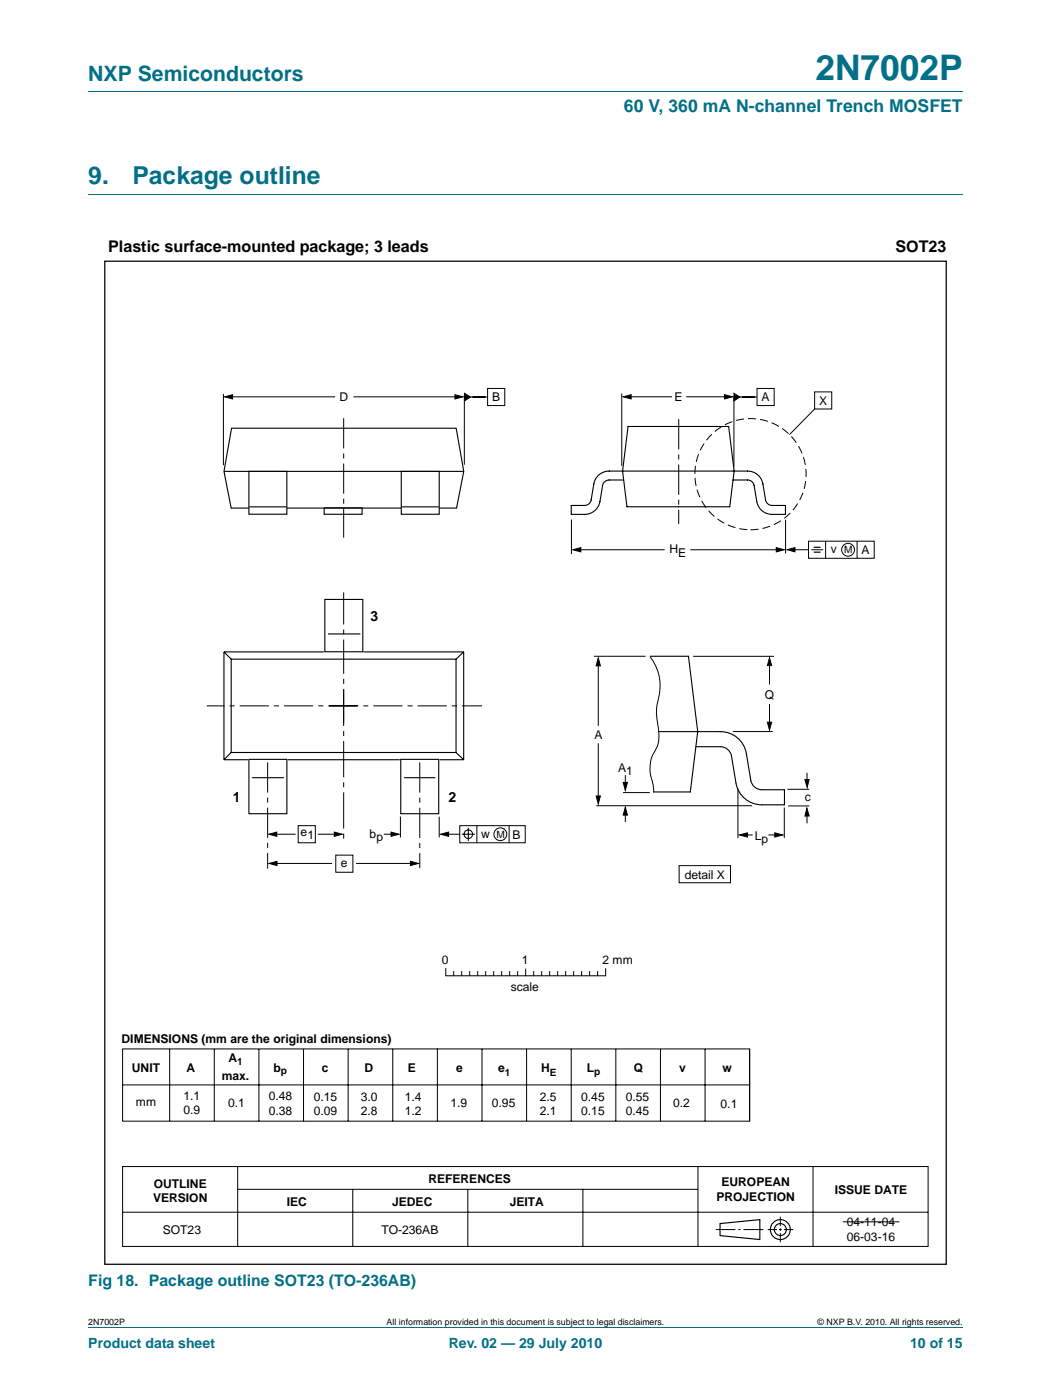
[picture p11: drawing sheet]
<svg xmlns="http://www.w3.org/2000/svg" width="210mm" height="280mm" viewBox="0 0 210 280" stroke-linecap="round" stroke-linejoin="round" font-family="sans-serif">
<path d="M17.6 18.3h174.7M17.6 38.8h174.7M17.6 265.3h174.7" fill="none" stroke="#007088" stroke-width=".2"/>
<g fill="none" stroke="#000" stroke-width=".2">
<path d="M44.6 78.7v14.3M45.8 79.3h21.1M70.6 79.3h21M92.7 78.8v14M93.3 79.3h4.1M97.4 77.6h3.4v3.4h-3.4zM124.2 78.6v14.5M125.2 79.3h9M137 79.3h8.5M146.6 79.2v14M147.1 79.3h4.1M151.2 77.6h3.4v3.4h-3.4z"/>
<path d="M162.7 78.3h3.4v3.4h-3.4zM162.7 81.7l-5 5.2M114.1 103.8v6.9M115.2 109.9h17.6M137.9 109.9h17.7M156.9 103.9v6.7M158.1 109.9h3.4M161.5 108.1h13.1v3.5h-13.1zM162 109.9h2.4M164.9 108.1v3.5M171.2 108.1v3.5M119.5 132.5v12.5"/>
<path d="M129.9 131.3a9.9 9.9 0 0 1 1.3 9.5 12.4 12.4 0 0 0 .3 5.2 6.2 6.2 0 0 1-1.2 4.9 7.8 7.8 0 0 0 .1 5.9l.1 1.5M138.4 131.1h16.2M153.7 132.2v4.6M119.5 148.5v11.1M124.9 154.9v2.5M146.4 146.2h7.9M147.4 157.6v9.9M153.7 140.7v4.4M157.3 157.7h4.3M161.2 154.4v2.5M54.6 166.7h4.5M54.6 172.5h11.7"/>
<path d="M59.6 165h3.4v3.4h-3.4zM63.5 166.7h4M67.1 170.9h3.4v3.4h-3.4zM71.1 172.5h11.6M76.6 166.7h2.3M80 163.2v4.2M87.7 163.2v4.1M88.9 166.7h2.9M91.8 165h13.1v3.4h-13.1zM92.2 166.7h2.7M93.5 165.4v2.6M95.2 165v3.4"/>
<path d="M101.7 165v3.4M119.1 161h31.1M124.9 162.3v2M135.6 173h10.3v3.4h-10.3zM148.6 166.8h1.7M153.5 166.8h1.7M156.6 161.4v6M157.4 161h4.2M161.2 162.4v2.1M89 193.5v1.5h32v-1.4M90.6 194.1v.8M92.2 194.1v.8"/>
<path d="M93.8 194.1v.8M95.4 194.1v.8M97 194.1v.8M98.6 194.1v.8M100.2 194.1v.8M101.8 194.1v.8M103.4 194.1v.8M105 193.7v1.3M106.6 194.1v.8M108.2 194.1v.8M109.8 194.1v.8M111.4 194.1v.8"/>
<path d="M113 194.1v.8M114.6 194.1v.8M116.2 194.1v.8M117.8 194.1v.8M119.4 194.1v.8M24.5 209.6h125.2v14.4h-125.2zM24.5 216.8h125.2M33.9 209.6v14.4M42.8 209.6v14.4M51.7 209.6v14.4M60.6 209.6v14.4M69.5 209.6v14.4"/>
<path d="M78.4 209.6v14.4M87.4 209.6v14.4M96.3 209.6v14.4M105.2 209.6v14.4M114.1 209.6v14.4M123 209.6v14.4M131.9 209.6v14.4M140.8 209.6v14.4M149.7 209.6v14.4M24.5 233.1h160.9v16h-160.9zM47.5 233.1v16M47.5 237.7h91.8"/>
<path d="M70.5 237.7v11.4M93.4 237.7v11.4M116.4 237.7v11.4M139.4 233.1v16M162.4 233.1v16M24.5 242.2h160.9M143 245.7h3.9M147.5 245.7h.4M148.5 245.7h4M153.3 245.7h1.9M155.6 245.7h.5M155.8 243.1v1.9"/>
<path d="M155.8 245.4v.5M155.8 246.4v1.8M156.6 245.7h1.8"/>
<circle cx="169.4" cy="109.9" r="1.28"/>
<circle cx="93.5" cy="166.7" r=".86"/>
<circle cx="99.9" cy="166.7" r="1.28"/>
</g>
<g fill="none" stroke="#000" stroke-width=".23">
<path d="M143.8 244.5l8-.8v4l-8-.8z"/>
<circle cx="155.8" cy="245.7" r="1.99"/>
<circle cx="155.8" cy="245.7" r="1.2"/>
</g>
<g fill="#000" stroke="#000" stroke-width=".2">
<path d="M44.9 79.3l1.6-.4v.8zM90.9 78.9l1.5 .4-1.5 .4zM124.5 79.3l1.5-.4v.8zM144.7 78.9l1.6 .4-1.6 .4zM92.8 78.6l1.1 .7-1.1 .8zM146.6 78.6l1.2 .7-1.2 .8zM114.4 109.9l1.6-.5v.9zM155 109.4l1.6 .5-1.6 .4zM157.2 109.9l1.6-.5v.9zM119.5 131.5l.4 1.6h-.8zM153.7 131.4l.4 1.6h-.8zM119.1 159.1h.8l-.4 1.5z"/>
<path d="M124.5 156.3h.8l-.4 1.6zM153.3 144.3h.8l-.4 1.6zM160.7 155.8h.9l-.4 1.5zM53.7 166.7l1.6-.4v.8zM53.7 172.5l1.6-.4v.9zM66.8 166.3l1.6 .4-1.6 .4zM78.1 166.3l1.6 .4-1.6 .4zM82 172.1l1.6 .4-1.6 .5zM88 166.7l1.6-.4v.8zM124.9 161.3l.4 1.6h-.8zM147.7 166.8l1.6-.4v.9zM154.7 166.4l1.6 .4-1.6 .5z"/>
<path d="M161.1 161.5l.5 1.6h-.8z"/>
</g>
<path d="M65.7 141h30.6M71.4 141h-30.1" fill="none" stroke="#000" stroke-width=".2" stroke-dasharray="5.8 1 1 1" stroke-linecap="butt"/>
<path d="M68.6 144.5v-26.1" fill="none" stroke="#000" stroke-width=".2" stroke-dasharray="6.8 1 1 1" stroke-linecap="butt"/>
<path d="M68.6 137.8v29.9" fill="none" stroke="#000" stroke-width=".2" stroke-dasharray="7.2 1 1 1" stroke-linecap="butt"/>
<path d="M162.5 109.4h1.4M162.5 110.3h1.4" fill="none" stroke="#000" stroke-width=".24"/>
<path d="M20.9 52.2h168.1v200.4h-168.1z" fill="none" stroke="#000" stroke-width=".25"/>
<g fill="none" stroke="#000" stroke-width=".22">
<path d="M44.8 94.2h47.8M46.2 85.6h44.9l1.5 8.6-1.4 7.3h-45l-1.5-7.3zM64.7 101.5h7.6v1.3h-7.6zM64.9 119.8h7.6v10.4h-7.6zM44.7 130.3l1.5 1.4M44.7 130.3v21.5M44.7 130.3h20M46.2 131.7h44.9v18.7h-44.9zM65.5 126.7h6.5M72.7 130.3h19.9M92.6 130.3l-1.5 1.4M92.6 130.3v21.5"/>
<path d="M44.7 151.8h4.8M46.2 150.4l-1.5 1.4M49.7 151.7h7.6v10.9h-7.6zM50.4 155.4h6.3M57.5 151.8h22.3M80 151.7h7.6v10.9h-7.6zM80.7 155.4h6.2M87.8 151.8h4.8M91.1 150.4l1.5 1.4"/>
</g>
<circle cx="149.9" cy="94.8" r="11.1" fill="none" stroke="#000" stroke-width=".2" stroke-dasharray="1.6 .8" stroke-linecap="butt"/>
<path d="M68.6 83.6v23.8M135.6 83.8v20.9M53.5 152.3v21.3M83.8 152.4v21.1" fill="none" stroke="#000" stroke-width=".2" stroke-dasharray="6 1 1 1" stroke-linecap="butt"/>
<path d="M49.7 94.2h7.6v8.6h-7.6z" fill="#fff" stroke="#000" stroke-width=".22"/>
<path d="M49.8 101.3h7.4" fill="none" stroke="#000" stroke-width=".22"/>
<path d="M80.1 94.2h7.6v8.6h-7.6z" fill="#fff" stroke="#000" stroke-width=".22"/>
<path d="M124.6 95.9h-2.9a1.33 1.33 0 0 0-1.4 1.1l-.5 3.2a3.1 3.1 0 0 1-3.1 2.6h-2.6v-1.8h2.6a1.33 1.33 0 0 0 1.4-1.1l.5-3.2a3.1 3.1 0 0 1 3.1-2.6h27.6a3.1 3.1 0 0 1 3.1 2.6l.5 3.2a1.33 1.33 0 0 0 1.3 1.1h2.7v1.8h-2.7a3.1 3.1 0 0 1-3.1-2.6l-.5-3.2a1.33 1.33 0 0 0-1.3-1.1h-2.9M125.4 85.2h20.1l1.1 8.9-.9 7.2h-20.5l-.9-7.2zM80.2 101.3h7.4M129.9 131.1h7.6l1.8 15.1-1.4 12h-7.4M131.5 146.2h12.4a5.2 5.2 0 0 1 5.2 4.4l.9 5.3a2.24 2.24 0 0 0 2.2 1.9h4.5v3h-4.5a5.2 5.2 0 0 1-5.2-4.3l-.9-5.4a2.24 2.24 0 0 0-2.2-1.9h-4.9" fill="none" stroke="#000" stroke-width=".22"/>
<path d="M118.7 131.1h10.2M124.4 158.4h5.4M168.3 244.2h11.3" fill="none" stroke="#000" stroke-width=".2"/>
<text font-size="7" fill="#007088" x="162.9" y="16">2N7002P</text>
<g font-size="4.9" fill="#007088">
<text x="17.6" y="36.8">9.</text>
<text x="26.5" y="36.8">Package outline</text>
</g>
<text font-size="4.2" fill="#007088" x="17.6" y="16.2">NXP Semiconductors</text>
<text font-size="3.5" fill="#007088" x="124.6" y="22.4">60 V, 360 mA N-channel Trench MOSFET</text>
<g font-size="3.2">
<text x="21.6" y="50.3">Plastic surface-mounted package; 3 leads</text>
<text x="178.8" y="50.3">SOT23</text>
</g>
<text font-size="3.2" fill="#007088" x="17.6" y="257">Fig 18. Package outline SOT23 (TO-236AB)</text>
<g font-size="2.8">
<text x="74" y="124.1">3</text>
<text x="46.5" y="160.3">1</text>
<text x="89.6" y="160.3">2</text>
</g>
<g font-size="2.8" fill="#007088">
<text x="17.6" y="269.3">Product data sheet</text>
<text x="89.6" y="269.3">Rev. 02 — 29 July 2010</text>
<text x="181.8" y="269.3">10 of 15</text>
</g>
<g font-size="2.4">
<text x="67.8" y="80.2">D</text>
<text x="98.3" y="80.2">B</text>
<text x="134.7" y="80.2">E</text>
<text x="152.1" y="80.2">A</text>
<text x="163.6" y="80.9">X</text>
<text x="133.7" y="110.5">H</text>
<text x="135.5" y="111.3">E</text>
<text x="166" y="110.6">v</text>
<text x="172.1" y="110.7">A</text>
<text x="152.7" y="139.6">Q</text>
<text x="118.7" y="147.6">A</text>
<text x="123.5" y="154.3">A</text>
<text x="125.1" y="154.9">1</text>
<text x="160.8" y="160.1">c</text>
<text x="60" y="167.1">e</text>
<text x="61.4" y="167.7">1</text>
<text x="73.8" y="167.4">b</text>
<text x="75.2" y="168">p</text>
<text x="96.1" y="167.4">w</text>
<text x="102.4" y="167.6">B</text>
<text x="150.8" y="167.8">L</text>
<text x="68.1" y="173.2">e</text>
<text x="152.1" y="168.4">p</text>
<text x="136.8" y="175.6">detail X</text>
<text x="88.2" y="192.6">0</text>
<text x="102" y="197.9">scale</text>
<text x="104.2" y="192.6">1</text>
<text x="120.3" y="192.6">2 mm</text>
<text x="24.3" y="208.4">DIMENSIONS (mm are the original dimensions)</text>
<text x="26.3" y="214.1">UNIT</text>
<text x="37.2" y="214.3">A</text>
<text x="44.3" y="215.8">max.</text>
<text x="45.6" y="212.2">A</text>
<text x="54.6" y="214.1">b</text>
<text x="64.3" y="214.1">c</text>
<text x="72.8" y="214.1">D</text>
<text x="81.5" y="214.1">E</text>
<text x="91.1" y="214.1">e</text>
<text x="99.5" y="214.1">e</text>
<text x="108.1" y="214.1">H</text>
<text x="117.2" y="214.1">L</text>
<text x="126.6" y="214.1">Q</text>
<text x="135.6" y="214.1">v</text>
<text x="144.3" y="214.1">w</text>
<text x="27.2" y="221.1">mm</text>
<text x="36.6" y="219.7">1.1</text>
<text x="45.6" y="221.1">0.1</text>
<text x="53.7" y="219.8">0.48</text>
<text x="62.7" y="219.9">0.15</text>
<text x="72" y="219.9">3.0</text>
<text x="80.9" y="219.9">1.4</text>
<text x="90" y="221.3">1.9</text>
<text x="98.2" y="221.3">0.95</text>
<text x="107.8" y="219.9">2.5</text>
<text x="116.1" y="219.9">0.45</text>
<text x="125" y="219.9">0.55</text>
<text x="134.5" y="221.3">0.2</text>
<text x="143.9" y="221.4">0.1</text>
<text x="36.6" y="222.6">0.9</text>
<text x="53.7" y="222.7">0.38</text>
<text x="62.7" y="222.9">0.09</text>
<text x="72" y="222.9">2.8</text>
<text x="80.9" y="222.9">1.2</text>
<text x="107.8" y="222.9">2.1</text>
<text x="116.1" y="222.9">0.15</text>
<text x="125" y="222.9">0.45</text>
<text x="30.7" y="237.3">OUTLINE</text>
<text x="85.6" y="236.3">REFERENCES</text>
<text x="143.1" y="240">PROJECTION</text>
<text x="144.1" y="237.1">EUROPEAN</text>
<text x="166.7" y="238.6">ISSUE DATE</text>
<text x="30.6" y="240.3">VERSION</text>
<text x="57.3" y="240.9">IEC</text>
<text x="78.3" y="240.9">JEDEC</text>
<text x="101.8" y="240.9">JEITA</text>
<text x="169.1" y="244.9">04-11-04</text>
<text x="32.5" y="246.5">SOT23</text>
<text x="76.2" y="246.5">TO-236AB</text>
<text x="169.1" y="247.9">06-03-16</text>
</g>
<g font-size="2">
<text x="168.6" y="110.6">M</text>
<text x="99.1" y="167.4">M</text>
<text x="47.4" y="212.8">1</text>
<text x="56.1" y="214.5">p</text>
<text x="100.8" y="214.9">1</text>
<text x="109.8" y="214.9">E</text>
<text x="118.7" y="214.7">p</text>
</g>
<g font-size="1.8">
<text x="17.6" y="264.7">2N7002P</text>
<text x="77.2" y="264.7">All information provided in this document is subject to legal disclaimers.</text>
<text x="163.3" y="264.7">© NXP B.V. 2010. All rights reserved.</text>
</g>
</svg>
